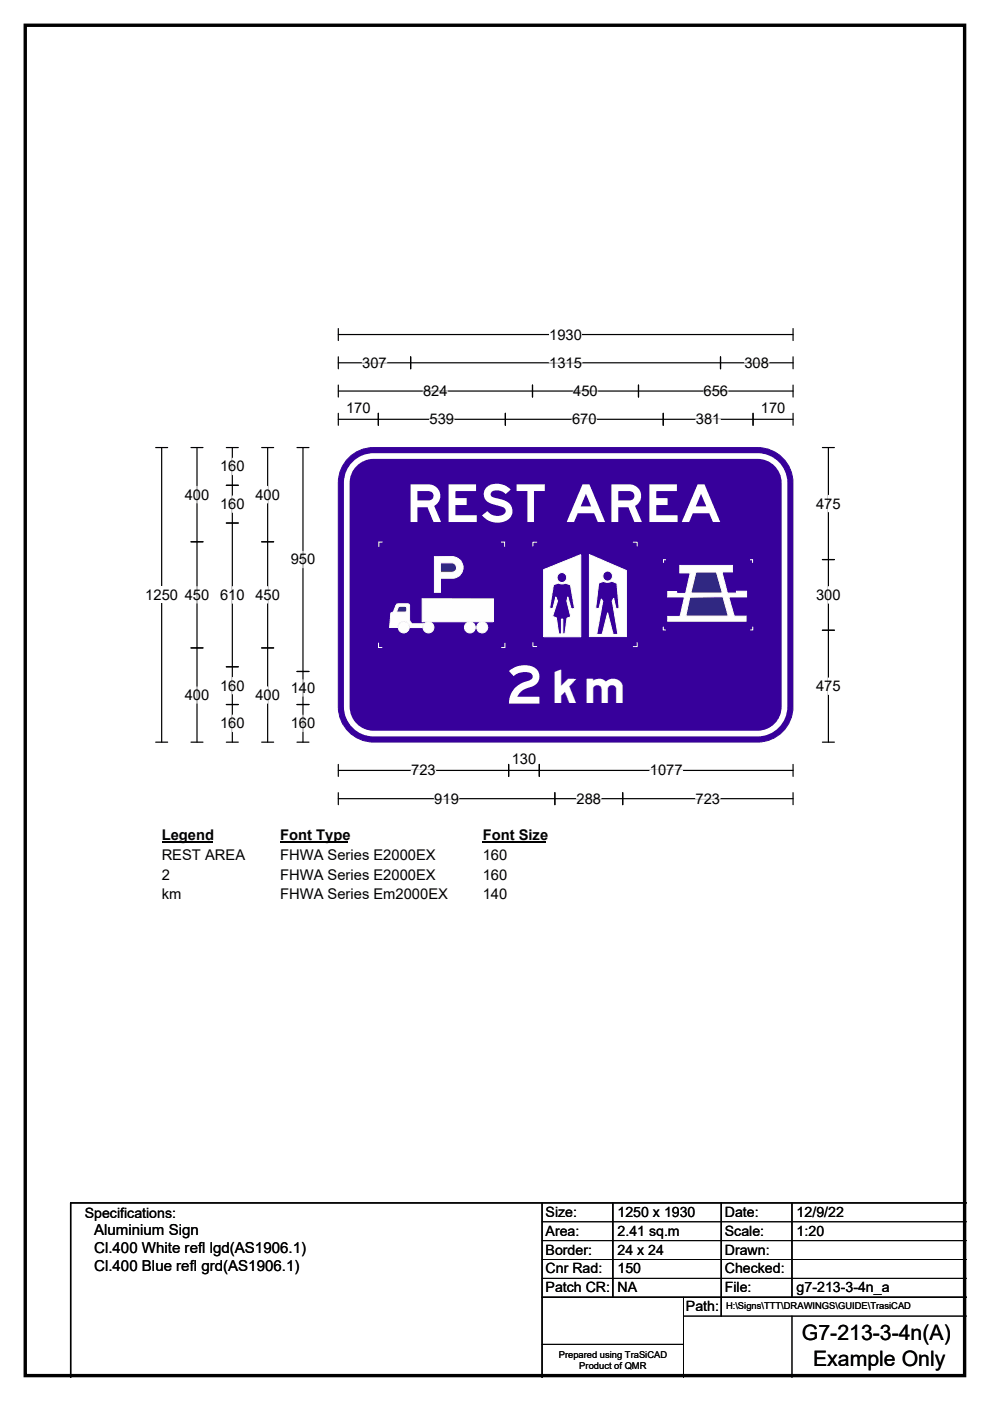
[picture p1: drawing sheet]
<svg xmlns="http://www.w3.org/2000/svg" width="210mm" height="297mm" viewBox="0 0 210 297" stroke-linecap="round" stroke-linejoin="round" font-family="sans-serif">
<path d="M5.4 5.4h199.2v286.3h-199.2z" fill="none" stroke="#000" stroke-width=".72"/>
<path d="M71.8 70.9h96.4M71.8 69.7v2.5M168.2 69.7v2.5" fill="none" stroke="#000" stroke-width=".25"/>
<path d="M116.5 69.2h6.9v3.5h-6.9z" fill="#fff"/>
<g fill="none" stroke="#000" stroke-width=".25">
<path d="M71.8 76.9h96.4M71.8 75.6v2.6M87.1 75.6v2.6M152.8 75.6v2.6M168.2 75.6v2.6M33 94.9h2.6M34.3 94.9v62.5M71.8 81.6v2.6M71.8 87.6v2.6M71.8 82.9h96.4M71.8 88.9h96.4M80.2 87.6v2.6"/>
<path d="M107.2 87.6v2.6M112.9 81.6v2.6M135.4 81.6v2.6M140.7 87.6v2.6M159.7 87.6v2.6M168.2 81.6v2.6M168.2 87.6v2.6M33 157.4h2.6M71.8 162.1v2.5M71.8 168.1v2.5M71.8 163.3h96.4M71.8 169.3h96.4"/>
<path d="M107.9 162.1v2.5M114.4 162.1v2.5M117.7 168.1v2.5M132.1 168.1v2.5M168.2 162.1v2.5M168.2 168.1v2.5"/>
</g>
<g fill="none" stroke="#fff" stroke-width=".25">
<path d="M76.8 76.9h5.2M116.5 76.9h6.9M157.9 76.9h5.2M89.7 82.9h5.3M91.1 88.9h5.2M121.3 88.9h5.2M121.6 82.9h5.2M147.6 88.9h5.2M149.2 82.9h5.2M87.2 163.3h5.2M92.1 169.3h5.2M122.3 169.3h5.2"/>
<path d="M137.8 163.3h7M147.5 169.3h5.2"/>
</g>
<path d="M30.8 124.4h7v3.5h-7z" fill="#fff"/>
<g fill="none" stroke="#000" stroke-width=".25">
<path d="M40.5 94.9h2.6M41.8 94.9v62.5M48 94.9h2.5M49.3 94.9v62.5M55.5 94.9h2.5M56.8 94.9v62.5M63 94.9h2.5M64.3 94.9v62.5M174.4 94.9h2.6M175.7 94.9v62.5M40.5 114.9h2.6M48 102.9h2.5"/>
<path d="M48 110.9h2.5M55.5 114.9h2.5M174.4 118.6h2.6M40.5 137.4h2.6M55.5 137.4h2.5M174.4 133.6h2.6M40.5 157.4h2.6M48 157.4h2.5M48 141.4h2.5M48 149.4h2.5M55.5 157.4h2.5M63 157.4h2.5"/>
<path d="M63 149.4h2.5M63 142.4h2.5M174.4 157.4h2.6"/>
</g>
<g fill="none" stroke="#fff" stroke-width=".25">
<path d="M49.3 97.2v3.4M41.8 103.1v3.5M49.3 105.2v3.4M56.8 103.1v3.5M64.3 116.9v3.5M175.7 105v3.5M41.8 124.4v3.5M49.3 124.4v3.5M56.8 124.4v3.5M175.7 124.4v3.5M41.8 145.6v3.5M49.3 143.6v3.5"/>
<path d="M49.3 151.6v3.5M56.8 145.6v3.5M64.3 144.1v3.5M64.3 151.6v3.5M175.7 143.7v3.5"/>
</g>
<path d="M34.3 175.3h10.7v3.5h-10.7z" fill="#fff"/>
<path d="M34.3 178.6h10.7" fill="none" stroke="#000" stroke-width=".32"/>
<path d="M59.4 175.3h14.4v3.5h-14.4z" fill="#fff"/>
<path d="M59.4 178.6h14.4" fill="none" stroke="#000" stroke-width=".32"/>
<path d="M102.4 175.3h13.4v3.5h-13.4z" fill="#fff"/>
<path d="M102.4 178.6h13.4" fill="none" stroke="#000" stroke-width=".32"/>
<g fill="#fff">
<path d="M34.3 179.5h17.6v3.5h-17.6z"/>
<path d="M59.4 179.5h32.9v3.5h-32.9z"/>
<path d="M102.4 179.5h5.2v3.5h-5.2z"/>
<path d="M34.3 183.7h1.7v3.5h-1.7z"/>
<path d="M59.4 183.7h32.9v3.5h-32.9z"/>
<path d="M102.4 183.7h5.2v3.5h-5.2z"/>
<path d="M34.3 187.9h4.1v3.5h-4.1z"/>
<path d="M59.4 187.9h35.5v3.5h-35.5z"/>
<path d="M102.4 187.9h5.2v3.5h-5.2z"/>
</g>
<path d="M74.3 96.7a7.4 7.4 0 0 1 4.9-1.8h81.5a7.5 7.5 0 0 1 7.5 7.5v47.4a7.5 7.5 0 0 1-7.5 7.5h-81.5a7.5 7.5 0 0 1-7.4-7.5v-47.4a7.5 7.5 0 0 1 2.5-5.7z" fill-rule="evenodd" fill="#37009b" stroke="#37009b" stroke-width=".21"/>
<path d="M75.2 98.4a5.7 5.7 0 0 1 4-1.7h81.5a5.7 5.7 0 0 1 5.7 5.7v47.4a5.7 5.7 0 0 1-5.7 5.7h-81.5a5.7 5.7 0 0 1-5.6-5.7v-47.4a5.7 5.7 0 0 1 1.6-4z" fill="none" stroke="#fff" stroke-width="1.2"/>
<path d="M115.3 120.8v14.2h7.9v-17.4zM125 117.6l7.9 3.4v14h-7.9zM118.1 122.5a1.05 1.05 0 0 0 2.1 0 1.05 1.05 0 0 0-2.1 0zM127.8 122.1a1.05 1.05 0 0 0 2.1 0 1.05 1.05 0 0 0-2.1 0zM117.4 124l-.8 4.9 .6 .2 .7-2.5 .4 .8-1.1 3.3 .8 .3 .5 3.4h.6v-3.1h.3v3.1h.4l.5-3.4 .8-.2-.9-3.4 .2-.8 .8 2.5 .7-.1-.9-5-1.1-.3-.9 .1-.6-.2zM127 123.6l1-.3 1 .2 .7-.3 1.2 .5 .4 5.2-.6 .2-.5-2.3-.3 .6 1.2 7.1h-1.1l-1.1-4.6-1.2 4.6h-1.1l1.2-7-.3-.5-.5 2.1-.7-.2z" fill-rule="evenodd" fill="#fff"/>
<g fill="none" stroke="#fff" stroke-width=".21">
<path d="M113.9 115h-.9v.8M125 117.6l7.9 3.4v14h-7.9zM134.3 115h.8v.8M113 136.2v.9h.9M115.3 120.8l7.9-3.2v17.4h-7.9zM117.4 124l1-.4 .6 .2 .9-.1 1.1 .3 .9 5-.7 .1-.8-2.5-.2 .8 .9 3.4-.8 .2-.5 3.4h-.4v-3.1h-.3v3.1h-.6l-.5-3.4-.8-.3 1.1-3.3-.4-.8-.7 2.5-.6-.2zM127 123.6l1-.3 1 .2 .7-.3 1.2 .5 .4 5.2-.6 .2-.5-2.3-.3 .6 1.2 7.1h-1.1l-1.1-4.6-1.2 4.6h-1.1l1.2-7-.3-.5-.5 2.1-.7-.2zM135.1 136.3v.8h-.8"/>
<circle cx="119.2" cy="122.5" r="1.04"/>
<circle cx="128.9" cy="122.1" r="1.04"/>
</g>
<path d="M141.3 118.7h-.6v.6M140.7 132.9v.7h.5" fill="none" stroke="#fefefe" stroke-width=".21"/>
<path d="M144.2 119.9h11.1v1.4h-2.2l1.2 4.5h2l-.1-.4h2.1v1.2h-3.7l1.1 4h2.5v1.1h-16.6v-1h2.7l.9-4.1h-3.6v-1.2h1.9v.4h1.9l1-4.3h-2.2z" fill-rule="evenodd" fill="#fefefe" stroke="#fefefe" stroke-width=".21"/>
<g fill="#302882" stroke="#fefefe" stroke-width=".21">
<path d="M147.6 121.3h4.4l1.2 4.4h-6.7z" fill-rule="evenodd"/>
<path d="M146.3 126.6l7-.1 1.2 4.1h-9z" fill-rule="evenodd"/>
</g>
<path d="M81.1 114.9h-.8v1M106.3 114.9h.7v1M159.1 118.7h.5v.6M80.3 136.3v1h.8M107.1 136.3v1h-.8M159.7 132.9v.7h-.6" fill="none" stroke="#fefefe" stroke-width=".21"/>
<g fill="#fefefe" stroke="#fefefe" stroke-width=".21">
<path d="M84.2 128.1h2.5l.2 .3v3.3l.4 .5h2.5l-.2 .9h-2.6a1.31 1.31 0 0 0-1.3-1.4 1.31 1.31 0 0 0-1.4 1.3h-1.7l.3-2.9 .5-.4z" fill-rule="evenodd"/>
<circle cx="85.6" cy="133" r="1.17"/>
<circle cx="90.9" cy="133" r="1.16"/>
</g>
<path d="M84.6 128.6l1.5 .1 .1 .9-.3 .2h-1.7v-.3z" fill-rule="evenodd" fill="#302882" stroke="#fefefe" stroke-width=".21"/>
<g fill="#fefefe" stroke="#fefefe" stroke-width=".21">
<path d="M89.5 127h15.2v4.8h-15.2z" fill-rule="evenodd"/>
<path d="M92.1 118h4a2.3 2.3 0 0 1 2.1 2.3 2.3 2.3 0 0 1-2.2 2.3h-2.6v3h-1.3z" fill-rule="evenodd"/>
<circle cx="99.7" cy="133" r="1.16"/>
<circle cx="102.3" cy="133" r="1.17"/>
</g>
<path d="M93.4 119.3h2.6a1.01 1.01 0 0 1 .8 1.1 1.01 1.01 0 0 1-.9 .9h-2.5z" fill-rule="evenodd" fill="#302882" stroke="#fefefe" stroke-width=".21"/>
<path d="M115 255v37M130 255v20M153 255v24M168 255v20M205 255h-190v37M115 275h90" fill="none" stroke="#000" stroke-width=".3"/>
<path d="M115 259h90M115 263h90M115 267h90M115 271h90M145 279h60M145 275v17M168 279v13M115 285h30" fill="none" stroke="#000" stroke-width=".21"/>
<g font-size="11.1" fill="#fff">
<text x="86.1" y="110.7">REST AREA</text>
<text x="107.4" y="149.2">2</text>
</g>
<text font-size="9.7" fill="#fff" x="116.3" y="148.9">km</text>
<g font-size="4.5">
<text x="170.1" y="284.2">G7-213-3-4n(A)</text>
<text x="172.5" y="289.6">Example Only</text>
</g>
<g font-size="3.2">
<text x="20" y="261.9">Aluminium Sign</text>
<text x="20" y="265.7">Cl.400 White refl lgd(AS1906.1)</text>
<text x="20" y="269.6">Cl.400 Blue refl grd(AS1906.1)</text>
</g>
<g font-size="3.1">
<text x="116.5" y="72">1930</text>
<text x="76.8" y="78">307</text>
<text x="116.5" y="78">1315</text>
<text x="157.9" y="78">308</text>
<text x="89.7" y="84">824</text>
<text x="121.6" y="84">450</text>
<text x="149.2" y="84">656</text>
<text x="73.4" y="87.5">170</text>
<text x="91.1" y="90">539</text>
<text x="121.3" y="90">670</text>
<text x="147.6" y="90">381</text>
<text x="161.4" y="87.5">170</text>
<text x="46.7" y="99.9">160</text>
<text x="39.2" y="105.9">400</text>
<text x="46.7" y="107.9">160</text>
<text x="54.2" y="105.9">400</text>
<text x="173.1" y="107.8">475</text>
<text x="61.7" y="119.7">950</text>
<text x="30.8" y="127.2">1250</text>
<text x="39.2" y="127.2">450</text>
<text x="46.7" y="127.2">610</text>
<text x="54.2" y="127.2">450</text>
<text x="173.1" y="127.2">300</text>
<text x="39.2" y="148.4">400</text>
<text x="46.7" y="146.4">160</text>
<text x="54.2" y="148.4">400</text>
<text x="61.7" y="146.9">140</text>
<text x="173.1" y="146.5">475</text>
<text x="46.7" y="154.4">160</text>
<text x="61.7" y="154.4">160</text>
<text x="108.5" y="161.9">130</text>
<text x="87.2" y="164.4">723</text>
<text x="137.8" y="164.4">1077</text>
<text x="92.1" y="170.4">919</text>
<text x="122.3" y="170.4">288</text>
<text x="147.5" y="170.4">723</text>
<text x="34.3" y="178.1">Legend</text>
<text x="59.4" y="178.1">Font Type</text>
<text x="102.4" y="178.1">Font Size</text>
<text x="34.3" y="182.3">REST AREA</text>
<text x="59.4" y="182.3">FHWA Series E2000EX</text>
<text x="102.4" y="182.3">160</text>
<text x="34.3" y="186.5">2</text>
<text x="34.3" y="190.7">km</text>
<text x="59.4" y="186.5">FHWA Series E2000EX</text>
<text x="59.4" y="190.7">FHWA Series Em2000EX</text>
<text x="102.4" y="186.5">160</text>
<text x="102.4" y="190.7">140</text>
</g>
<g font-size="3">
<text x="115.7" y="258">Size:</text>
<text x="131" y="258">1250 x 1930</text>
<text x="153.7" y="258">Date:</text>
<text x="169" y="258">12/9/22</text>
<text x="18" y="258.2">Specifications:</text>
<text x="115.7" y="262">Area:</text>
<text x="131" y="262">2.41 sq.m</text>
<text x="153.7" y="262">Scale:</text>
<text x="169" y="262">1:20</text>
<text x="115.7" y="266">Border:</text>
<text x="115.7" y="270">Cnr Rad:</text>
<text x="131" y="266">24 x 24</text>
<text x="131" y="270">150</text>
<text x="153.7" y="266">Drawn:</text>
<text x="153.7" y="270">Checked:</text>
<text x="115.7" y="274">Patch CR:</text>
<text x="131" y="274">NA</text>
<text x="153.7" y="274">File:</text>
<text x="169" y="274">g7-213-3-4n_a</text>
<text x="145.5" y="278">Path:</text>
</g>
<g font-size="2">
<text x="154" y="277.6">H:\Signs\TTT\DRAWINGS\GUIDE\TrasiCAD</text>
<text x="118.5" y="287.8">Prepared using TraSiCAD</text>
<text x="122.9" y="290.2">Product of QMR</text>
</g>
</svg>
